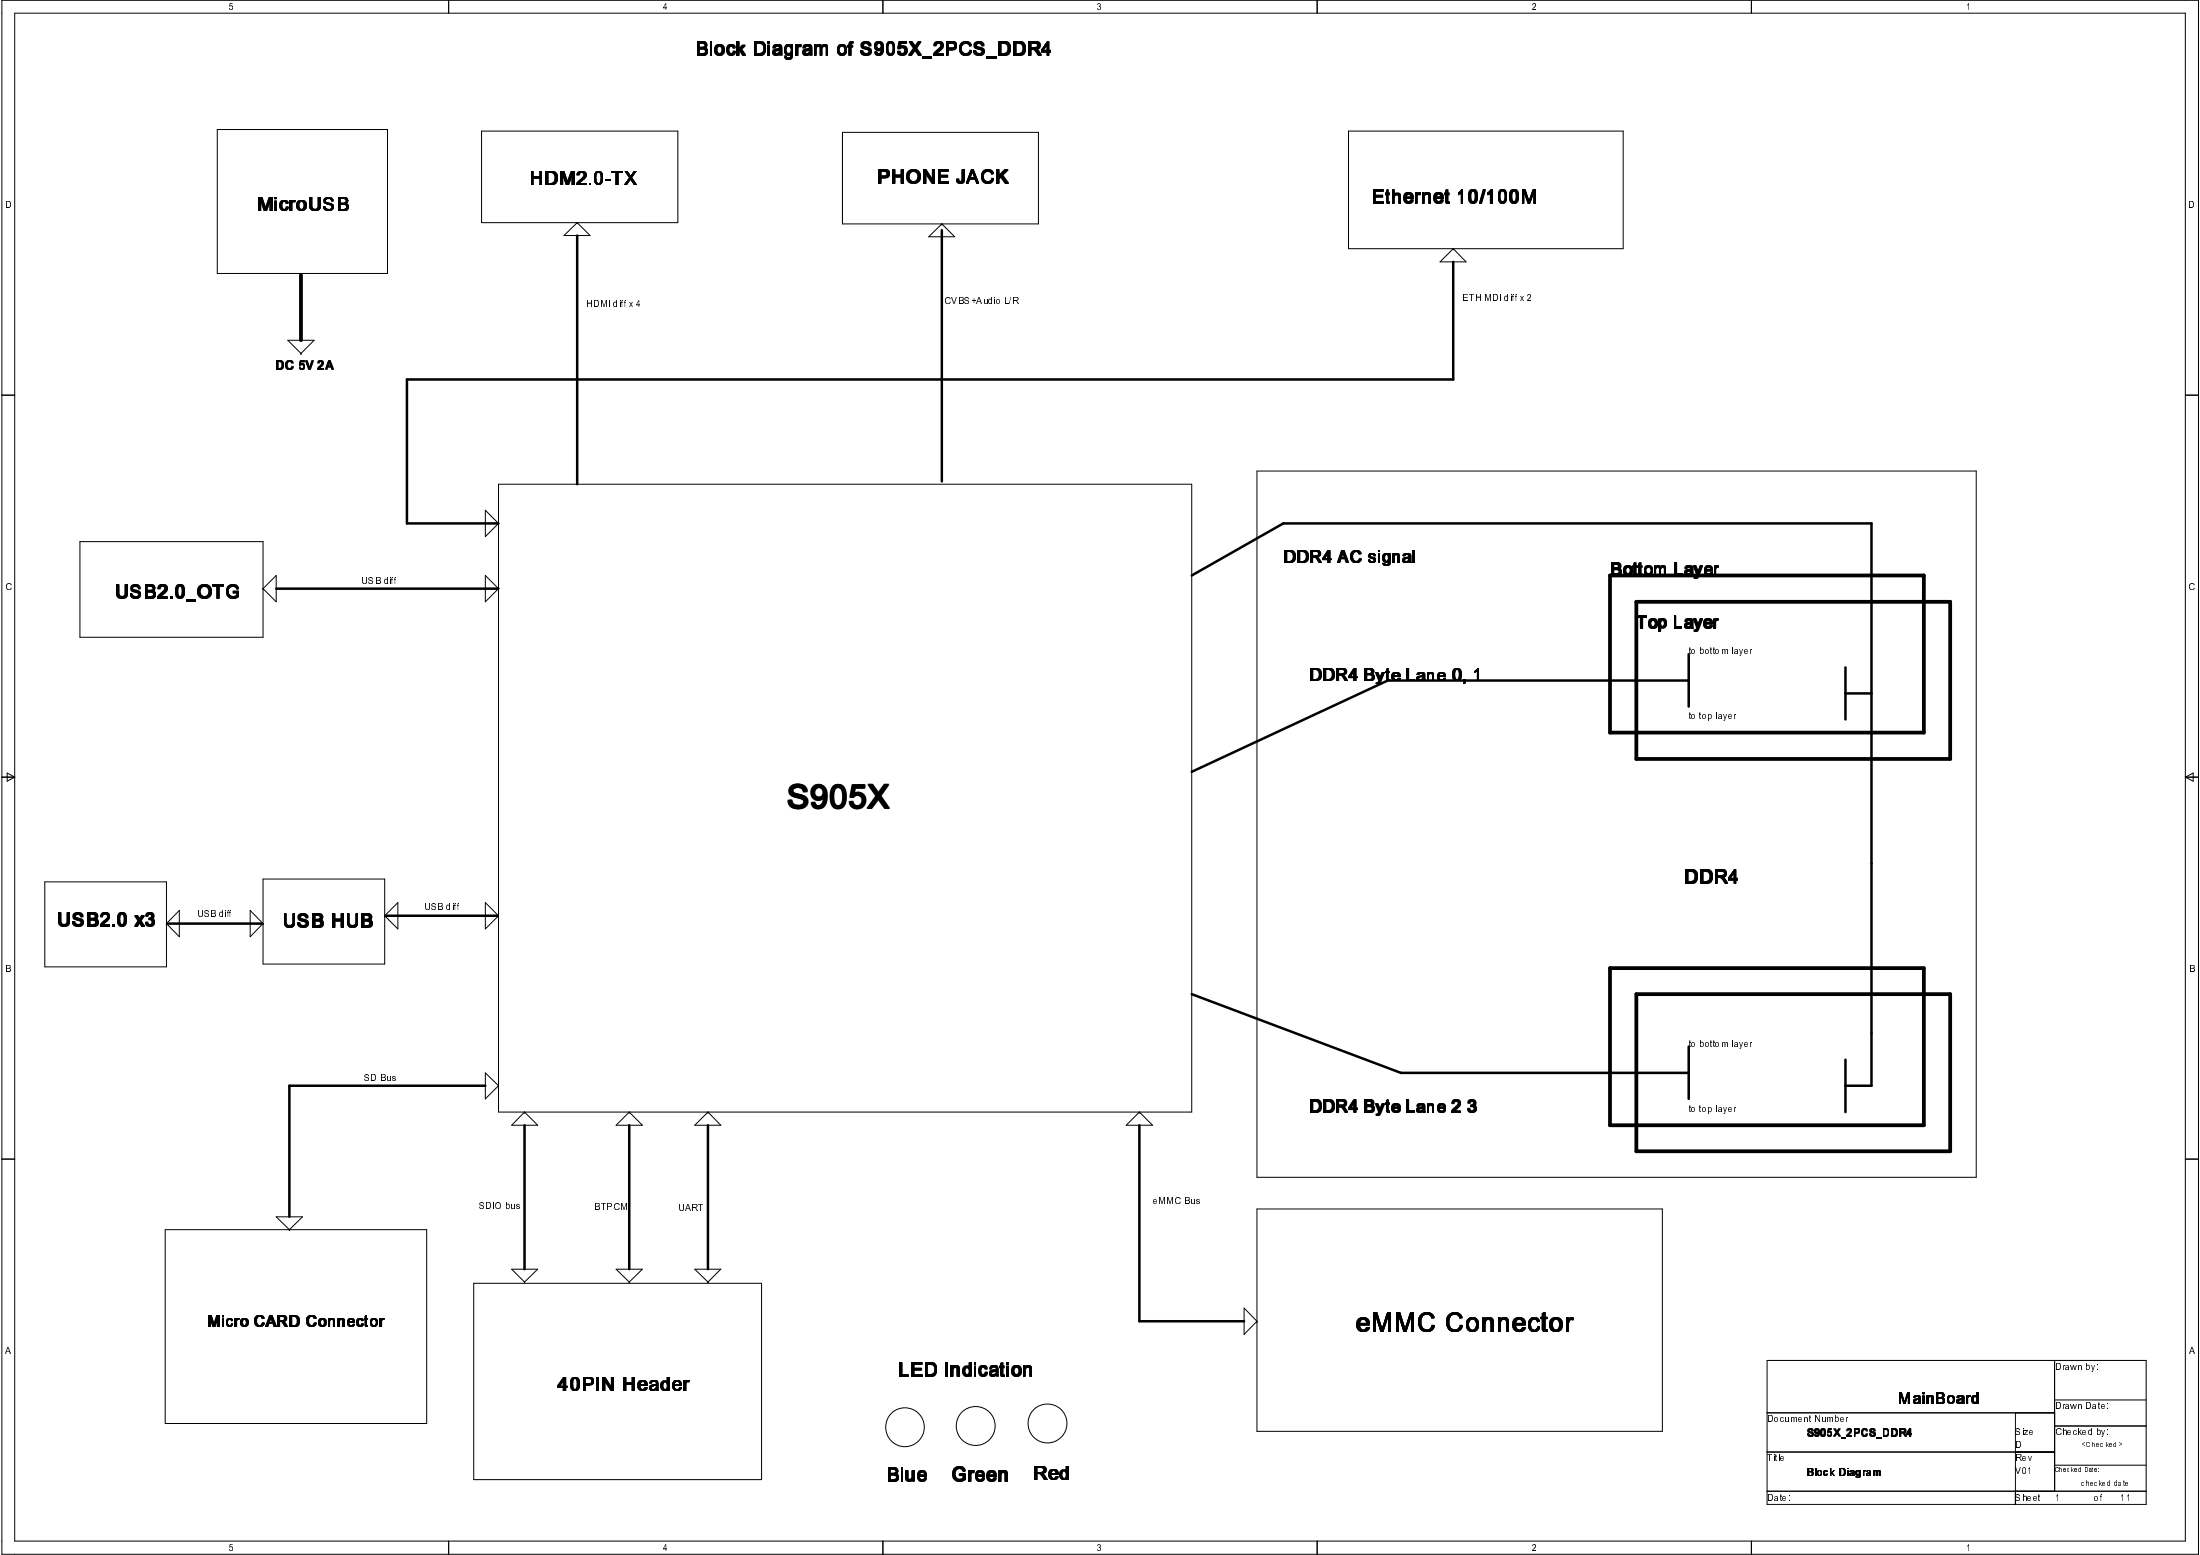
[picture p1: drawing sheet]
<svg xmlns="http://www.w3.org/2000/svg" width="297mm" height="210mm" viewBox="0 0 297 210" stroke-linecap="round" stroke-linejoin="round" font-family="sans-serif">
<g fill="none" stroke="#000" stroke-width=".14">
<path d="M.3 0h296.5v209.8h-296.5zM2 1.8h293.1v206.2h-293.1zM29.3 17.5h23v19.4h-23zM60.6 0v1.8M65 17.7h26.5v12.4h-26.5zM113.7 17.9h26.5v12.3h-26.5zM119.2 0v1.8M177.8 0v1.8M182.1 17.7h37.1v15.9h-37.1zM236.5 0v1.8M76.2 31.8l1.7-1.7 1.8 1.7zM77.9 30.1h.1"/>
<path d="M125.4 32l1.8-1.8 1.7 1.8zM127.2 30.2h.1M194.4 35.3l1.8-1.7 1.7 1.7zM196.2 33.6h.1M.3 53.3h1.7M38.9 45.9h3.5l-1.8 1.8zM40.6 47.7h.1M295.1 53.3h1.7M10.8 73.1h24.7v12.9h-24.7zM35.5 79.5h.1M37.3 77.7v3.5l-1.8-1.7zM65.5 77.7l1.8 1.8-1.8 1.7z"/>
<path d="M65.5 68.9l1.8 1.8-1.8 1.7zM67.3 79.5h.1M67.3 70.7h.1M67.3 65.4h93.6v84.7h-93.6zM169.7 63.6h97.1v95.3h-97.1zM.3 104.9h1.7M1 104.4l1 .5-1 .6zM6.1 119h16.4v11.5h-16.4zM35.5 118.7h16.4v11.4h-16.4zM295.1 104.9h1.7M295.1 104.9l1-.5v1.1zM22.5 124.7h.1"/>
<path d="M24.2 122.9v3.5l-1.7-1.7zM33.8 122.9l1.7 1.8-1.7 1.7zM35.5 124.7h.1M51.9 123.6h.1M53.7 121.8v3.6l-1.8-1.8zM65.5 121.8l1.8 1.8-1.8 1.8zM67.3 123.6h.1M.3 156.5h1.7M65.5 144.8l1.8 1.8-1.8 1.7zM67.3 146.6h.1M70.8 150.1h.1M70.8 150.1l1.8 1.8h-3.5z"/>
<path d="M85 150.1h.1M85 150.1l1.7 1.8h-3.5zM93.8 151.9l1.8-1.8 1.7 1.8zM95.6 150.1h.1M153.8 150.1h.1M153.8 150.1l1.8 1.8h-3.5zM295.1 156.5h1.7M22.3 166h35.3v26.2h-35.3zM37.3 164.3h3.5l-1.7 1.7zM39.1 166h.1M64 173.2h38.8v26.5h-38.8zM69.1 171.3h3.5l-1.8 1.8z"/>
<path d="M70.8 173.1h.1M83.2 171.3h3.5l-1.7 1.8zM85 173.1h.1M93.8 171.3h3.5l-1.7 1.8zM95.6 173.1h.1M168 176.6l1.7 1.8-1.7 1.7zM169.7 178.4h.1M169.7 163.2h54.7v30h-54.7zM238.6 183.6h51.2v19.5h-51.2zM238.6 196h38.8M238.6 190.7h38.8M272.1 190.7v12.4"/>
<path d="M277.4 183.6v17.7M277.4 192.5h12.4M277.4 189h12.4M277.4 197.8h12.4M60.6 208v1.8M119.2 208v1.8M177.8 208v1.8M236.5 208v1.8M238.6 201.3h51.2"/>
<circle cx="122.2" cy="192.7" r="2.62"/>
<circle cx="131.7" cy="192.5" r="2.63"/>
<circle cx="141.4" cy="192.1" r="2.63"/>
</g>
<g fill="none" stroke="#000" stroke-width=".34">
<path d="M77.9 31.8v33.6M127.2 31.1v33.9M196.2 35.3v15.9h-141.3v19.5h12.4M37.3 79.5h30M160.9 77.7l12.4-7h79.4v75.9h-3.5M228 91.9h-40.6l-26.5 12.3M228 88.3v7.1M249.2 93.6h3.5M249.2 90.1v7M22.6 124.7h12.7M52.2 123.6h14.9M160.9 134.2l28.2 10.6h38.9"/>
<path d="M65.5 146.6h-26.4v17.7M70.8 151.9v19.4M85 151.9v19.4M95.6 151.9v19.4M153.8 151.9v26.5h14.2M228 141.3v7M249.2 143v7.1"/>
</g>
<path d="M40.6 37.1v8.8M217.4 77.7h42.4v21.2h-42.4zM220.9 81.2h42.4v21.2h-42.4zM217.4 130.7h42.4v21.2h-42.4zM220.9 134.2h42.4v21.2h-42.4z" fill="none" stroke="#000" stroke-width=".51"/>
<text font-size="4.5" x="106.3" y="109.1">S905X</text>
<text font-size="3.7" x="183" y="179.7">eMMC Connector</text>
<g font-size="2.7">
<text x="93.9" y="7.5">Block Diagram of S905X_2PCS_DDR4</text>
<text x="34.7" y="28.4">MicroUSB</text>
<text x="71.5" y="24.9">HDM2.0-TX</text>
<text x="118.4" y="24.7">PHONE JACK</text>
<text x="185.2" y="27.4">Ethernet 10/100M</text>
<text x="15.5" y="80.7">USB2.0_OTG</text>
<text x="227.4" y="119.2">DDR4</text>
<text x="7.7" y="125">USB2.0 x3</text>
<text x="38.1" y="125.2">USB HUB</text>
<text x="121.2" y="185.8">LED Indication</text>
<text x="75.3" y="187.7">40PIN Header</text>
<text x="119.6" y="200">Blue</text>
<text x="128.5" y="199.9">Green</text>
<text x="139.4" y="199.8">Red</text>
</g>
<g font-size="2.4">
<text x="173.4" y="75.9">DDR4 AC signal</text>
<text x="217.5" y="77.7">Bottom Layer</text>
<text x="221" y="84.8">Top Layer</text>
<text x="176.9" y="91.9">DDR4 Byte Lane 0, 1</text>
<text x="176.9" y="150.1">DDR4 Byte Lane 2 3</text>
</g>
<g font-size="2.2">
<text x="28" y="179.1">Micro CARD Connector</text>
<text x="256.3" y="189.5">MainBoard</text>
</g>
<text font-size="1.7" x="37.2" y="49.8">DC 5V 2A</text>
<g font-size="1.5">
<text x="244" y="193.9">S905X_2PCS_DDR4</text>
<text x="244" y="199.2">Block Diagram</text>
</g>
<g font-size="1.3">
<text x="30.9" y="1.4">5</text>
<text x="89.5" y="1.4">4</text>
<text x="148.2" y="1.4">3</text>
<text x="206.8" y="1.4">2</text>
<text x="265.4" y="1.4">1</text>
<text x=".7" y="28">D</text>
<text x="295.5" y="28">D</text>
<text x="79.1" y="41.5">HDMI diff x 4</text>
<text x="127.5" y="41">CVBS+Audio L/R</text>
<text x="197.4" y="40.6">ETH MDI diff x 2</text>
<text x=".7" y="79.6">C</text>
<text x="48.8" y="78.8">USB diff</text>
<text x="295.5" y="79.6">C</text>
<text x="228" y="88.3">to bottom layer</text>
<text x="228" y="97.1">to top layer</text>
<text x="26.5" y="123.8">USB diff</text>
<text x="57.2" y="122.9">USB diff</text>
<text x=".7" y="131.1">B</text>
<text x="295.5" y="131.1">B</text>
<text x="228" y="141.3">to bottom layer</text>
<text x="49.1" y="145.9">SD Bus</text>
<text x="228" y="150.1">to top layer</text>
<text x="64.6" y="163.2">SDIO bus</text>
<text x="80.2" y="163.4">BTPCM</text>
<text x="91.5" y="163.5">UART</text>
<text x="155.6" y="162.5">eMMC Bus</text>
<text x=".7" y="182.7">A</text>
<text x="277.4" y="184.9">Drawn by:</text>
<text x="295.5" y="182.7">A</text>
<text x="238.6" y="191.9">Document Number</text>
<text x="277.4" y="190.2">Drawn Date:</text>
<text x="238.6" y="197.2">Title</text>
<text x="272.1" y="195.5">D</text>
<text x="272.1" y="197.2">Rev</text>
<text x="272.1" y="193.7">Size</text>
<text x="277.4" y="193.7">Checked by:</text>
<text x="238.6" y="202.6">Date:</text>
<text x="272.1" y="199">V01</text>
<text x="272.1" y="202.6">Sheet</text>
<text x="277.4" y="202.6">1</text>
<text x="282.7" y="202.6">of</text>
<text x="286.3" y="202.6">11</text>
<text x="30.9" y="209.4">5</text>
<text x="89.5" y="209.4">4</text>
<text x="148.2" y="209.4">3</text>
<text x="206.8" y="209.4">2</text>
<text x="265.4" y="209.4">1</text>
</g>
<g font-size="1.1">
<text x="281" y="195.3">&lt;Checked&gt;</text>
<text x="281" y="200.6">checked date</text>
</g>
<text font-size=".9" x="277.4" y="198.7">Checked Date:</text>
</svg>
